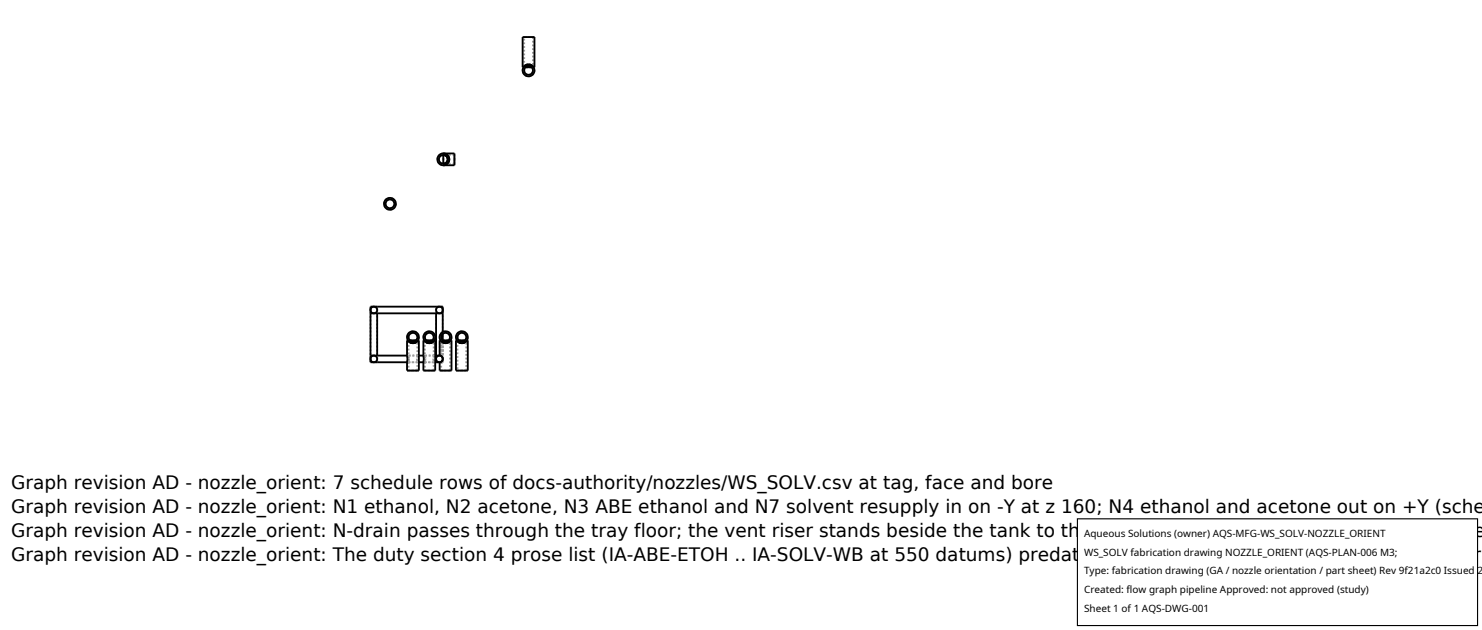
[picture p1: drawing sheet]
<svg xmlns="http://www.w3.org/2000/svg" width="212mm" height="90mm" viewBox="0 0 212 90" stroke-linecap="round" stroke-linejoin="round" font-family="sans-serif">
<g fill="none" stroke="#a0a0a0" stroke-width=".26" stroke-dasharray=".3 .3" stroke-linecap="butt">
<path d="M74.6 10.1l.3-.6 .6-.3 .6 .2 .2 .6-.2 .6-.6 .3-.6-.2-.2-.3-.1-.3M74.8 9.6h-.2M74.9 5.3h1.2M74.9 9.5v-4.2M74.9 10.1l.1-.5 .5-.2 .4 .2 .2 .4-.1 .5-.5 .2-.4-.2-.2-.4M75 9.4l-.1 .1M75 9.3v.1M75.1 9.6l.4-.2 .4 .2M75.1 9.6h.8M75.1 9.3h-.1M75.3 9.2h.1M75.4 9.2h.1"/>
<path d="M75.5 9.2h-.1M75.5 9.2l-.4 .1-.3 .3M75.5 9.4l-.4 .2M75.5 9.2h.1M75.6 9.2h-.1M75.9 9.6l-.4-.2-.4 .2M75.9 9.6l-.4-.2M75.9 9.6h-.8M76 9.4v-.1M76.1 5.3h-1.2M76.1 9.5l-.1-.1M76.1 5.3v4.2"/>
<path d="M76.2 9.6a.85 .85 0 0 0-1.4 0M76.2 9.6l-.3-.3-.4-.1M76.3 9.6h-.1M76.3 5.3h-1.7M54.8 29.1l.3-.6 .6-.2 .5 .2 .3 .6-.2 .6-.6 .2-.6-.2-.3-.6M55.1 29.1l.1-.4 .5-.2 .4 .1 .2 .5-.1 .4-.5 .2-.4-.1-.2-.5M62.5 22.8l.2-.6 .6-.3 .6 .2 .3 .6-.3 .6-.6 .3-.6-.2-.2-.6M62.7 22.8l.2-.5 .4-.2 .5 .2 .1 .5-.2 .4-.4 .2-.5-.2-.1-.4M63.3 23.6l.6-.2 .3-.6M63.3 23.4l.5-.2 .1-.4-.1-.5-.5-.2M63.3 22.1v1.3M63.3 23.4l.5-.2 .1-.4"/>
<path d="M63.3 23.4v-1.3M63.9 23.4l.2-.3 .1-.3M63.9 22.1v.1M63.9 23.3v.1M63.9 22.8l-.1-.5-.5-.2M64 23.3h-.1M64.1 22.3v.1M64.2 22.9h-.1M64.2 22.8l-.3-.6-.6-.3M64.2 22.8l-.1-.4-.2-.3M64.2 22.7v.1M64.9 22.8v-.9"/>
<path d="M64.9 23.6v-.8M64.9 22.8v-.7M64.9 22.1v1.3M64.9 23.4v-.6M64.9 22.1h-1M64.9 23.4h-1M52.9 51.7v-7.9M52.9 44.3l.2 .3 .3 .1M52.9 51.2l.2 .4 .3 .1M53.4 44.7l.3-.1 .2-.3M53.4 50.8l-.3 .1-.2 .3M53.4 51.7l.3-.1 .2-.4"/>
<path d="M53.4 43.8l-.3 .1-.2 .4M53.9 43.8v.9M53.9 44.3l-.2-.4-.3-.1M53.9 43.8h-1M53.9 51.2l-.2-.3-.3-.1M53.9 51.7v-.9M53.9 51.7h-1M53.9 51.7v-7.9M58.1 50.8h.1M58.1 52.9h1.7M58.1 48.6h.2M58.1 48.2l.3-.6 .5-.3 .6 .2 .3 .6-.2 .6-.6 .3-.6-.2-.3-.6"/>
<path d="M58.1 51.7h.1M58.2 50.8l.2 .4-.2 .5M58.2 51.7h-.1M58.2 50.8h-.1M58.3 48.6a.85 .85 0 0 0 1.4 0M58.3 48.6l.3 .3 .4 .1M58.4 48.2l.1-.5 .5-.2 .4 .2 .2 .5-.2 .4-.4 .2-.5-.2-.1-.4M58.4 52.9h1.2M58.4 48.7v2.1M58.4 48.7l.1 .1M58.4 51.7v1.2M58.4 51.7v-.5v-.4"/>
<path d="M58.4 50.8h1.2M58.4 51.7h1.2M58.5 48.8v.1M58.5 48.9h.1M58.5 48.6l.5 .2 .4-.2M58.5 48.6l.5 .2M58.5 48.6h.9M58.6 48.9h-.1M58.7 48.9h-.1M58.8 49h.1M58.9 49h-.1M58.9 49h.1"/>
<path d="M59 49l.4-.1 .3-.3M59 48.8l.4-.2M59 49h-.1M59 49h.1M59.1 49h-.1M59.4 48.6l-.4 .2-.5-.2M59.4 48.6h-.9M59.4 48.9l.1-.1M59.5 48.8l.1-.1M59.6 51.7h-1.2M59.6 52.9h-1.2M59.6 50.8v.9"/>
<path d="M59.6 52.9v-1.2M59.6 50.8v-2.1M59.7 48.6h.1M59.8 50.8l-.3 .4 .3 .5M60.5 52.9h1.7M60.5 48.6h.1M60.5 48.2l.2-.6 .6-.3 .6 .3 .3 .6-.3 .5-.6 .3-.6-.2-.2-.6M60.5 50.8l.3 .4-.3 .5M60.6 48.6a.85 .85 0 0 0 1.4 0M60.6 48.6l.3 .3 .4 .1M60.7 48.2l.1-.5 .5-.2 .5 .2 .1 .4-.1 .5-.5 .2-.4-.2-.2-.4M60.7 52.9h1.2"/>
<path d="M60.7 48.7v2.1M60.7 48.7l.1 .1M60.7 51.7v1.2M60.7 51.7l.1-.5-.1-.4M60.7 50.8h1.2M60.7 51.7h1.2M60.8 48.8v.1M60.9 48.6l.4 .2 .4-.2M60.9 48.6l.4 .2M60.9 48.6h.8M61.2 49h.1M61.3 49h-.1"/>
<path d="M61.3 49h.1M61.3 49l.4-.1 .3-.3M61.3 48.8l.4-.2M61.4 49h-.1M61.5 49h-.1M61.7 48.9h.1M61.7 48.6l-.4 .2-.4-.2M61.7 48.6h-.8M61.8 48.9v-.1M61.8 48.8l.1-.1M61.9 51.7h-1.2M61.9 52.9h-1.2"/>
<path d="M61.9 50.8v.9M61.9 52.9v-1.2M61.9 50.8v-2.1M62 48.6h.2M62.1 50.8l-.2 .4 .2 .5M62.1 51.7h.1M62.2 50.8h-.1M62.3 51.2l.1 .4 .4 .1M62.3 51.7v-7.9M62.3 50.8v.9M62.3 44.7v-.9M62.3 44.3l.1 .3 .4 .1"/>
<path d="M62.8 50.8l-.4 .1-.1 .3M62.8 44.7l.3-.1 .1-.3M62.8 43.8l-.4 .1-.1 .4M62.8 48.2l.1 .4M62.8 48.2l.1 .4 .3 .3M62.8 48.2l.2-.6 .6-.3 .6 .3 .3 .5-.2 .6-.6 .3-.7-.2-.2-.6M62.8 52.9h1.7M62.8 50.8v-2.2M62.9 48.6h-.1M62.9 48.6l.3 .3 .4 .1M63 48.2l.2 .4M63 48.2l.2-.5 .4-.2 .5 .2 .2 .5-.2 .4-.4 .2-.5-.2-.2-.4"/>
<path d="M63 52.9h1.3M63 48.7v2.1M63 51.7v1.2M63 50.9v-.1M63 51.6v.1M63 50.9l.2 .3-.2 .4M63 51.6l.2-.4M63 48.7l.2 .2M63 50.8v-2.1M63.2 48.8h-.1M63.2 48.6l.4 .2M63.2 47.4l-.3 .3-.1 .5"/>
<path d="M63.2 43.8h-.9M63.2 44.3l-.1-.4-.3-.1M63.2 51.7h-.9M63.2 51.7h-.4M63.2 51.7v-2.8M63.2 47.4v-3.6M63.2 48.9l.7 .1 .5-.4M63.2 48.6l.5 .2 .4-.2M63.2 47.7l-.2 .5M63.2 48.6v-.9M63.2 48.6h.9M63.2 48.9l.6 .1 .5-.3"/>
<path d="M63.2 48.9v2.8M63.2 51.7h-.2M63.2 51.2l-.2-.3M63.2 51.7v-.5M63.2 51.2v-.4M63.2 50.8v-1.9M63.2 50.8h-.2M63.3 48.9h-.1M63.6 49h-.1M63.6 49l.4-.1 .4-.3M63.6 48.8l.5-.2M63.7 49h-.1"/>
<path d="M63.8 49h-.1M64.1 48.9h-.1M64.1 48.6l-.4 .2-.5-.2M64.1 48.6h-.9M64.3 52.9h-1.3M64.3 52.9v-4.2M64.4 48.6h.1M65.1 48.2l.2-.6 .6-.3 .6 .2 .3 .6-.2 .6-.6 .3-.6-.2-.2-.3-.1-.3M65.1 48.6h.1M65.1 52.9h1.7M65.2 48.6a.85 .85 0 0 0 1.5 0M65.2 48.6l.4 .3 .4 .1"/>
<path d="M65.3 52.9h1.3M65.3 48.7l.2 .1M65.3 48.7v4.2M65.3 48.2l.2-.5 .5-.2 .4 .2 .2 .4-.2 .5-.4 .2-.5-.2-.2-.4M65.5 48.8v.1M65.5 48.6l.5 .2 .4-.2M65.5 48.6l.5 .2M65.5 48.6h.9M65.8 49h.1M65.9 49h-.1M65.9 49h.1M66 49l.4-.1 .3-.3"/>
<path d="M66 48.8l.4-.2M66 49h-.1M66 49h.1M66.1 49h-.1M66.4 48.6l-.4 .2-.5-.2M66.4 48.6h-.9M66.4 48.9l.1-.1M66.5 48.8l.1-.1M66.6 52.9h-1.3M66.6 52.9v-4.2M66.7 48.6h.1"/>
</g>
<g fill="none" stroke="#000" stroke-width=".26">
<path d="M74.8 9.6h-.2v-4.3h1.7v4.3h-.1M75 9.4h.1M75 9.3h.1M75.1 9.6l.4-.2 .4 .2zM75.1 9.3l-.2 .2M75.1 9.3h.1M75.1 9.3l.2-.1zM75.4 9.2h.1M75.5 9.2h.1M75.6 9.2h.1M75.8 9.3l-.2-.1 .3 .1M75.8 9.3h.1"/>
<path d="M75.9 9.3h.1M75.9 9.3l.1 .1M76 9.4h.1M76 9.4l.1 .1M63.3 22.1l.5 .2 .1 .4-.1 .5-.5 .2zM63.3 21.9h1.6v1.7h-1.6M63.9 22.1v.1M63.9 23.4h.1M63.9 23.3h.1M63.9 22.2h.1M64 22.2v.1M64 23.3h.1"/>
<path d="M64 23.2v.1M64 22.3l.2 .4M64 23.2h.1M64.1 23.2h-.1M64.1 22.9v.3M64.2 22.8v.1M64.2 22.7v.1M52.9 50.8h5.2M52.9 44.7h10.3M53.9 44.7v6.1M58.3 48.6h-.2v4.3h1.7v-4.3h-.1M58.4 48.7v.1"/>
<path d="M58.4 48.8h.1M58.5 48.8h.1M58.5 48.8v.1M58.5 48.9h.1M58.5 48.6h.9l-.4 .2zM58.6 48.9l.2 .1-.1-.1M58.6 48.9h.1M58.9 49h.1M59.1 49h.1M59.3 48.9l-.2 .1 .2-.1M59.4 48.9h.1M59.5 48.8h.1"/>
<path d="M59.6 48.7l-.2 .2M59.8 50.8h.7M59.8 51.7h.7M60.6 48.6h-.1v4.3h1.7v-4.3h-.2M60.7 48.7h.1M60.7 48.7v.1M60.7 48.8h.1M60.8 48.8h.1M60.8 48.9h.1M60.9 48.6h.8l-.4 .2zM60.9 48.9l.3 .1-.2-.1M60.9 48.9h.1"/>
<path d="M61.2 49h.1M61.3 49h.1M61.4 49h.1M61.6 48.9l-.2 .1 .2-.1M61.7 48.9h.1M61.8 48.9h.1M61.8 48.8h.1M61.9 48.7l-.2 .2M62.2 50.8h.6M62.2 51.7h.6M62.3 44.7v6.1M62.8 50.8l.3 .1 .1 .3-.1 .4-.3 .1"/>
<path d="M62.9 48.6h-.1v2.2M63 48.7h.1M63 48.7v.1M63 48.8h.1M63.1 48.8h.1M63.2 48.9h.1M63.2 48.6h.9l-.4 .2zM63.2 47.4v-3.6h-10.3v7.9h5.2M63.2 47.7v.9M63.3 48.9h.1M63.3 48.9l.2 .1M63.5 49h.1"/>
<path d="M63.6 49h.1M63.7 49h.1M64 48.9l-.2 .1M64.3 48.7l-.2 .2M64.4 48.6h.1v4.3h-1.7v-1.2M65.2 48.6h-.1v4.3h1.7v-4.3h-.1M65.3 48.7h.1M65.4 48.7v.1M65.4 48.8h.1M65.5 48.8v.1M65.5 48.9h.1M65.5 48.9l.3 .1"/>
<path d="M65.5 48.6h.9l-.4 .2zM65.6 48.9h.1M65.6 48.9l.2 .1M65.9 49h.1M66 49h.1M66.3 48.9l-.2 .1M66.4 48.9h.1M66.5 48.8h.1M66.6 48.7l-.2 .2"/>
<circle cx="75.5" cy="10.1" r=".84"/>
<circle cx="75.5" cy="10.1" r=".63"/>
<circle cx="55.7" cy="29.1" r=".63"/>
<circle cx="55.7" cy="29.1" r=".85"/>
<circle cx="63.3" cy="22.8" r=".85"/>
<circle cx="63.3" cy="22.8" r=".63"/>
<circle cx="53.4" cy="51.2" r=".48"/>
<circle cx="53.4" cy="44.3" r=".48"/>
<circle cx="59" cy="48.2" r=".85"/>
<circle cx="59" cy="48.2" r=".63"/>
<circle cx="61.3" cy="48.2" r=".63"/>
<circle cx="61.3" cy="48.2" r=".84"/>
<circle cx="62.8" cy="51.3" r=".48"/>
<circle cx="62.8" cy="44.3" r=".48"/>
<circle cx="63.6" cy="48.2" r=".85"/>
<circle cx="63.6" cy="48.2" r=".63"/>
<circle cx="66" cy="48.2" r=".84"/>
<circle cx="66" cy="48.2" r=".63"/>
</g>
<path d="M153.9 74.1h57.1v15.2h-57.1z" fill="#fff" stroke="#000" stroke-width=".16"/>
<g font-size="2.6">
<text x="1.6" y="69.8">Graph revision AD - nozzle_orient: 7 schedule rows of docs-authority/nozzles/WS_SOLV.csv at tag, face and bore</text>
<text x="1.6" y="73.3">Graph revision AD - nozzle_orient: N1 ethanol, N2 acetone, N3 ABE ethanol and N7 solvent resupply in on -Y at z 160; N4 ethanol and acetone out on +Y (sche</text>
<text x="1.6" y="76.7">Graph revision AD - nozzle_orient: N-drain passes through the tray floor; the vent riser stands beside the tank to the envelope top (its 800 datum predates the</text>
<text x="1.6" y="80.2">Graph revision AD - nozzle_orient: The duty section 4 prose list (IA-ABE-ETOH .. IA-SOLV-WB at 550 datums) predates the issued schedule; the schedule gover</text>
</g>
<g font-size="1.4">
<text x="154.8" y="76.6">Aqueous Solutions (owner) AQS-MFG-WS_SOLV-NOZZLE_ORIENT</text>
<text x="154.8" y="79.3">WS_SOLV fabrication drawing NOZZLE_ORIENT (AQS-PLAN-006 M3;</text>
<text x="154.8" y="82">Type: fabrication drawing (GA / nozzle orientation / part sheet) Rev 9f21a2c0 Issued 2</text>
<text x="154.8" y="84.7">Created: flow graph pipeline Approved: not approved (study)</text>
<text x="154.8" y="87.4">Sheet 1 of 1 AQS-DWG-001</text>
</g>
</svg>
